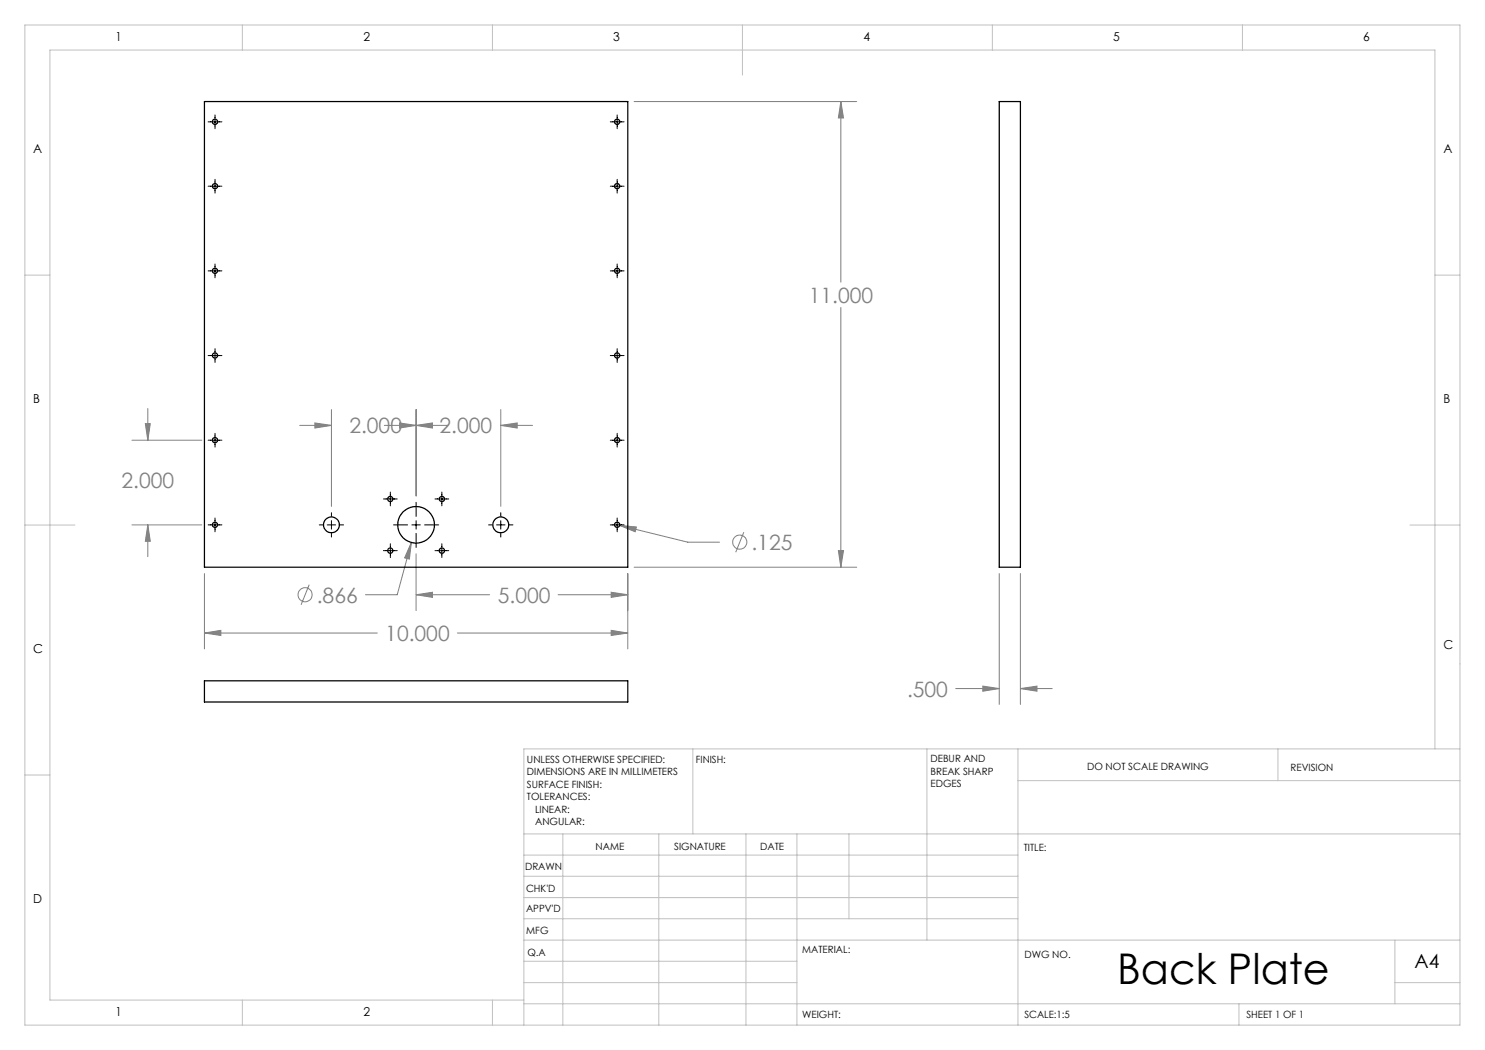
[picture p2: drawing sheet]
<svg xmlns="http://www.w3.org/2000/svg" width="297mm" height="210mm" viewBox="0 0 297 210" stroke-linecap="round" stroke-linejoin="round" font-family="sans-serif">
<g fill="none" stroke="#808080" stroke-width=".2">
<path d="M126.8 20.3h44.5M168.2 20.3l.5 3.3h-1zM168.2 20.3v36.1M168.2 61.5v51.9M26.4 88h14M29.1 84.7h1l-.5 3.3zM29.6 81.7v6.3M59.9 85.1h6.4M63 84.6l3.3 .5-3.3 .5zM66.3 81.9v19.4M76.9 85.1h12.7M79.9 84.6l3.3 .5-3.3 .5z"/>
<path d="M83.2 85.1l3.3-.5v1zM83.2 81.9v17.3M100.2 85.1l3.2-.5v1zM100.2 85.1h6.3M100.2 81.9v19.4M26.4 105h14M29.6 105l.5 3.3h-1zM29.6 105v6.3M40.9 114.7v15.1M61.8 116.9l-1.6 4.1M82.3 108.5l-.4 3.3-1-.2zM82.3 108.5l-2.9 10.4h-6.3"/>
<path d="M83.2 118.9l3.3-.4v1zM83.2 110.8v11.3M83.2 118.9h14.7M111.6 118.9h14M122.2 118.5l3.4 .4-3.4 .6zM123.9 105.1l3.4 .3-.3 1zM123.9 105.1l13.6 3.3h6.4M125.6 114.7v15.1M126.8 113.4h44.5M148.8 106.4l-1.7 4M167.7 110.1h1l-.5 3.3zM199.8 114.7v26.2"/>
<path d="M204.1 114.7v26.2M40.9 126.6l3.3-.5v1zM40.9 126.6h34.6M91.5 126.6h34.1M122.2 126.1l3.4 .5-3.4 .5zM191.1 137.7h8.7M196.6 137.2l3.2 .5-3.2 .5zM204.1 137.7l3.3-.5v1zM204.1 137.7h6.3"/>
<circle cx="61" cy="119" r="1.41"/>
<circle cx="147.9" cy="108.4" r="1.42"/>
</g>
<g fill="none" stroke="#000" stroke-width=".2">
<path d="M41.6 37.2h2.8M41.6 24.4h2.8M43 23v2.7M43 35.9v2.7M122.1 37.2h2.7M122.1 24.4h2.7M123.4 23v2.7M123.4 35.9v2.7M41.6 54.2h2.8M43 52.8v2.8M122.1 54.2h2.7M123.4 52.8v2.8"/>
<path d="M41.6 71.1h2.8M43 69.7v2.8M122.1 71.1h2.7M123.4 69.7v2.8M41.6 88h2.8M43 86.7v2.7M76.7 99.8h2.7M78.1 98.4v2.8M87 99.8h2.7M88.4 98.4v2.8M122.1 88h2.7M123.4 86.7v2.7"/>
<path d="M41.6 105h2.8M43 103.6v2.8M63.9 105h.7M65.4 105h1.7M66.3 102.5v.8M66.3 104.1v1.7M66.3 106.7v.7M68 105h.7M76.7 110.1h2.7M78.1 108.8v2.7M78.7 105h2.8M82.4 105h1.7"/>
<path d="M83.2 100.5v2.8M83.2 104.1v1.7M83.2 106.7v2.8M84.9 105h2.8M87 110.1h2.7M88.4 108.8v2.7M97.7 105h.8M99.3 105h1.7M100.2 102.5v.8M100.2 104.1v1.7M100.2 106.7v.7M101.8 105h.8"/>
<path d="M122.1 105h2.7M123.4 103.6v2.8"/>
</g>
<g fill="none" stroke="#c0c0c0" stroke-width=".2">
<path d="M5 5h287v200h-287zM48.5 5v5M98.5 5v5M148.5 5v10M198.5 5v5M248.5 5v5M5 55h5M287 55h5M5 105h10M282 105h10M5 155h5M138.6 149.8v17"/>
<path d="M185.4 149.8v38.2M203.6 149.8v55.2M203.6 156.1h88.4M255.6 149.8v6.3M287 149.8v-139.8h-277v190h94.8M292 149.8h-187.2v55.2M104.8 166.8h187.2M104.8 179.5h98.8M104.8 175.3h98.8M104.8 171h98.8M112.6 166.8v38.2M131.8 166.8v38.2"/>
<path d="M149.2 166.8v38.2M159.4 166.8v38.2M169.8 166.8v17M104.8 183.8h98.8M104.8 196.5h54.6M104.8 192.3h54.6M104.8 188h187.2M279 196.5h13M279 188v12.8M48.5 200v5M98.5 200v5M104.8 200.8h187.2"/>
<path d="M247.8 200.8v4.2"/>
</g>
<path d="M123.9 105.1l3.1 1.3 .3-1zM29.6 105l.5 3.3h-1zM29.1 84.7h1l-.5 3.3zM40.9 126.6l3.3-.5v1zM122.2 126.1l3.4 .5-3.4 .5zM167.7 110.1h1l-.5 3.3zM168.2 20.3l.5 3.3h-1zM83.2 118.9l3.3-.4v1zM122.2 118.5l3.4 .4-3.4 .6zM63 84.6l3.3 .5-3.3 .5zM83.2 85.1l3.3-.5v1zM100.2 85.1l3.2-.5v1zM79.9 84.6l3.3 .5-3.3 .5zM82.3 108.5l-1.4 3.1 1 .2zM204.1 137.7l3.3-.5v1zM196.6 137.2l3.2 .5-3.2 .5z" fill="#808080"/>
<g fill="none" stroke="#000" stroke-width=".25">
<path d="M40.9 20.3h84.7v93.1h-84.7zM199.8 20.3h4.3v93.1h-4.3zM40.9 136.2h84.7v4.2h-84.7z"/>
<circle cx="43" cy="37.2" r=".53"/>
<circle cx="43" cy="24.4" r=".53"/>
<circle cx="123.4" cy="37.2" r=".53"/>
<circle cx="123.4" cy="24.4" r=".53"/>
<circle cx="43" cy="54.2" r=".53"/>
<circle cx="123.4" cy="54.2" r=".53"/>
<circle cx="43" cy="71.1" r=".53"/>
<circle cx="123.4" cy="71.1" r=".53"/>
<circle cx="43" cy="88" r=".53"/>
<circle cx="78.1" cy="99.8" r=".54"/>
<circle cx="88.4" cy="99.8" r=".53"/>
<circle cx="123.4" cy="88" r=".53"/>
<circle cx="43" cy="105" r=".53"/>
<circle cx="66.3" cy="105" r="1.59"/>
<circle cx="78.1" cy="110.1" r=".54"/>
<circle cx="83.2" cy="105" r="3.7"/>
<circle cx="88.4" cy="110.1" r=".53"/>
<circle cx="100.2" cy="105" r="1.59"/>
<circle cx="123.4" cy="105" r=".53"/>
</g>
<text font-size="8.5" x="223.4" y="196.7">Back Plate</text>
<g font-size="4.2" fill="#808080">
<text x="161.8" y="60.5">11.000</text>
<text x="69.9" y="86.7">2.000</text>
<text x="87.9" y="86.7">2.000</text>
<text x="24.3" y="97.6">2.000</text>
<text x="150.3" y="110">.125</text>
<text x="63.4" y="120.5">.866</text>
<text x="99.6" y="120.5">5.000</text>
<text x="77.1" y="128.2">10.000</text>
<text x="181.4" y="139.3">.500</text>
</g>
<text font-size="3.9" x="282.9" y="193.6">A4</text>
<g font-size="2.5">
<text x="23.1" y="8.2">1</text>
<text x="72.7" y="8.2">2</text>
<text x="122.7" y="8.2">3</text>
<text x="172.7" y="8.2">4</text>
<text x="222.7" y="8.2">5</text>
<text x="272.7" y="8.2">6</text>
<text x="6.7" y="30.7">A</text>
<text x="288.7" y="30.7">A</text>
<text x="6.7" y="80.7">B</text>
<text x="288.7" y="80.7">B</text>
<text x="6.7" y="130.7">C</text>
<text x="288.7" y="129.7">C</text>
<text x="6.7" y="180.7">D</text>
<text x="23.1" y="203.2">1</text>
<text x="72.7" y="203.2">2</text>
</g>
<g font-size="2">
<text x="105.4" y="152.6">UNLESS OTHERWISE SPECIFIED:</text>
<text x="105.4" y="155.1">DIMENSIONS ARE IN MILLIMETERS</text>
<text x="139.2" y="152.6">FINISH:</text>
<text x="186.1" y="152.5">DEBUR AND</text>
<text x="186.1" y="155">BREAK SHARP</text>
<text x="217.4" y="154">DO NOT SCALE DRAWING</text>
<text x="258.1" y="154.2">REVISION</text>
<text x="105.4" y="157.6">SURFACE FINISH:</text>
<text x="105.4" y="160.1">TOLERANCES:</text>
<text x="186.1" y="157.5">EDGES</text>
<text x="107" y="162.6">LINEAR:</text>
<text x="107" y="165.1">ANGULAR:</text>
<text x="119.1" y="170">NAME</text>
<text x="134.8" y="169.9">SIGNATURE</text>
<text x="152" y="169.9">DATE</text>
<text x="204.8" y="170.2">TITLE:</text>
<text x="105" y="174.1">DRAWN</text>
<text x="105.2" y="178.3">CHK'D</text>
<text x="105.2" y="182.4">APPV'D</text>
<text x="105.3" y="186.8">MFG</text>
<text x="105.5" y="191.1">Q.A</text>
<text x="160.5" y="190.5">MATERIAL:</text>
<text x="204.9" y="191.6">DWG NO.</text>
<text x="160.4" y="203.5">WEIGHT:</text>
<text x="204.9" y="203.6">SCALE:1:5</text>
<text x="249.3" y="203.6">SHEET 1 OF 1</text>
</g>
</svg>
